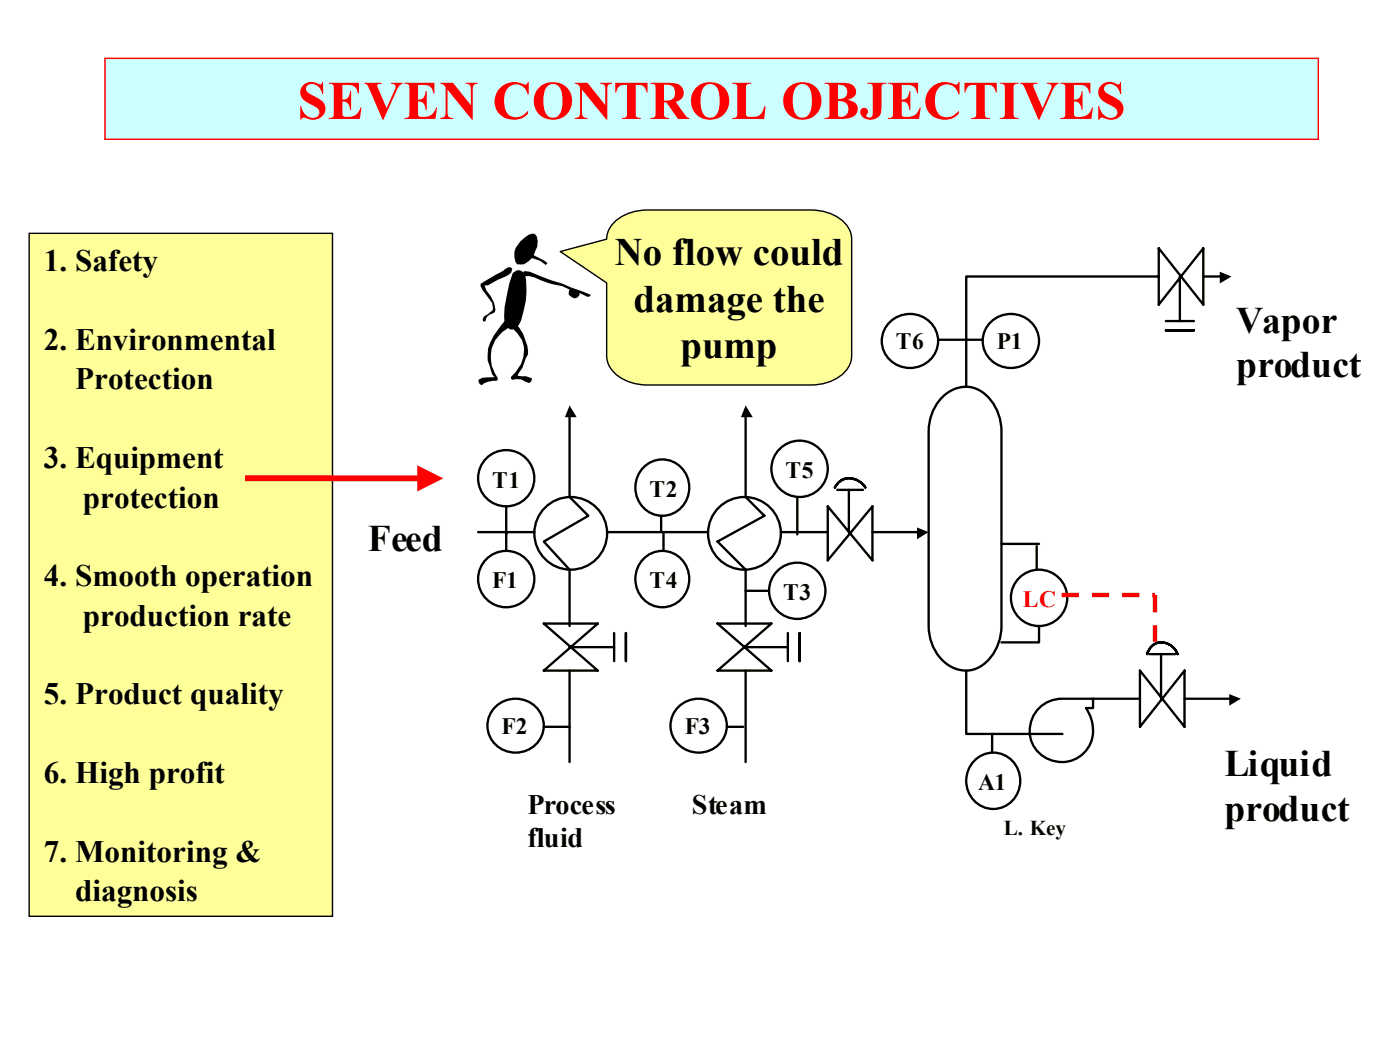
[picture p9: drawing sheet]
<svg xmlns="http://www.w3.org/2000/svg" width="254mm" height="190mm" viewBox="0 0 254 190" stroke-linecap="round" stroke-linejoin="round" font-family="sans-serif">
<g fill="none" stroke="#000" stroke-width=".43">
<path d="M170.8 72.2a5.7 5.7 0 0 1 9.3 .8 9.3 9.3 0 0 1 1.6 5.3v35.3a8.5 8.5 0 0 1-4.6 7.7 6 6 0 0 1-7-2.5 9 9 0 0 1-1.6-5.2v-35.3a8.9 8.9 0 0 1 2.3-6.1zM135.3 90.2l3.4 3.4-8.5 4.7 5.1 5.1M150.2 91.9v9.8l8.1-9.8v9.8zM151.9 88.9h4.7M154 88.9v7.6M188.5 128.5a5.9 5.9 0 0 1 4.3-1.7h5.5v1.7h-1.3a6.5 6.5 0 0 1-.3 8.1 5.8 5.8 0 0 1-8.2 0 5.8 5.8 0 0 1 0-8.1z"/>
<circle cx="103.6" cy="96.8" r="6.6"/>
<circle cx="135.1" cy="96.8" r="6.6"/>
</g>
<path d="M152 87.6a3.2 3.2 0 0 1 5 .9 3.1 3.1 0 0 0-2.8-1.7 3.1 3.1 0 0 0-2.7 1.7z" fill-rule="evenodd" fill="#00cc9a" stroke="#000" stroke-width=".43"/>
<path d="M86.7 96.5h10.2M103.3 90.2l3.4 3.4-8 4.7 4.6 5.1M110.2 96.5h18.3M141.7 96.5h8.5M158.3 96.5h8.9M98.7 113.1h9.8l-9.8 8.6h9.8zM103.3 117.4h8.1M111.4 114.9v5.1" fill="none" stroke="#000" stroke-width=".43"/>
<path d="M166.4 95.7l2.1 .8-2.1 1.3z" fill="#000"/>
<path d="M113.6 114.9v5.1z" fill-rule="evenodd" fill="#00cc9a" stroke="#000" stroke-width=".43"/>
<path d="M103.3 103.4v10.2M130.2 113.1h9.8l-9.8 8.6h9.8zM135.3 117.4h7.6M142.9 114.9v5.1" fill="none" stroke="#000" stroke-width=".43"/>
<path d="M145.1 114.9v5.1z" fill-rule="evenodd" fill="#00cc9a" stroke="#000" stroke-width=".43"/>
<path d="M103.3 74.8v15.4M135.3 74.8v15.4M135.3 103.4v10.2M208.5 118.7h4.7M210.7 118.7v8.1M175.3 121.7v11.5h17.5M206.8 121.7v10.2l8.1-10.2v10.2z" fill="none" stroke="#000" stroke-width=".43"/>
<path d="M103.3 73.6l1.3 2.1h-2.1zM135.3 73.6l1.3 2.1h-2.2z" fill="#000"/>
<path d="M209.1 117.1a2.99 2.99 0 0 1 4.5 1.6 2.86 2.86 0 0 0-2.7-2.1 2.86 2.86 0 0 0-2.8 2.1l.6-1.1z" fill-rule="evenodd" fill="#00cc9a" stroke="#000" stroke-width=".43"/>
<path d="M210.2 50.2h-34.9v20M210.2 45v10.3l8.1-10.3v10.3zM211.5 58.3h5.1M214.1 50.2v8.1M198.3 126.8h8.5M214.9 126.8h9" fill="none" stroke="#000" stroke-width=".43"/>
<path d="M223 125.9l2.1 .9-2.1 1.2z" fill="#000"/>
<path d="M211.5 59.9h5.1z" fill-rule="evenodd" fill="#00cc9a" stroke="#000" stroke-width=".43"/>
<g fill="none" stroke="#000" stroke-width=".43">
<path d="M161.2 58.7a5.1 5.1 0 0 1 6.3-1.1 5.1 5.1 0 0 1 2.4 6 5.1 5.1 0 0 1-6.1 3 5.1 5.1 0 0 1-3.7-5.6l.2-.8zM179.5 58.7a5.1 5.1 0 0 1 6.3-1.1 5.1 5.1 0 0 1 2.4 6 5.1 5.1 0 0 1-6.1 3 5.1 5.1 0 0 1-3.7-5.6l.2-.8zM218.3 50.2h3.9M170.2 61.6h8.1M91.8 91.9v8M117 84.6a5 5 0 0 1 6.4 .1 5 5 0 0 1 1 6.3 4.9 4.9 0 0 1-6.1 2.2 4.9 4.9 0 0 1-2.9-5.7 5.1 5.1 0 0 1 1.6-2.9zM120 93.6v2.9M120.4 96.5v3.4M144.7 90.2v6.8M181.7 98.7h6.8M188.1 99.1v4.3M117 101.1a5 5 0 0 1 6.5 .2 5 5 0 0 1 .9 6.3 4.9 4.9 0 0 1-6.1 2.2 4.9 4.9 0 0 1-2.9-5.7 5.1 5.1 0 0 1 1.6-3z"/>
<path d="M135.3 107.2h4.2M188.5 113.6v2.9h-6.8M89.6 128.5a5.1 5.1 0 0 1 6.4-1.1 5.1 5.1 0 0 1 2.3 6 5.1 5.1 0 0 1-6 3 5.1 5.1 0 0 1-3.8-5.6l.3-.9zM98.7 131.9h4.6M103.3 121.7v16.6M122.8 128.5a5.1 5.1 0 0 1 6.4-1.1 5.1 5.1 0 0 1 2.3 6 5.1 5.1 0 0 1-6 3 5.1 5.1 0 0 1-3.8-5.6l.3-.9zM131.9 131.9h3M135.3 121.7v16.6M177.1 137.7a4.9 4.9 0 0 1 6.1-.1 4.9 4.9 0 0 1 1.6 5.8 4.9 4.9 0 0 1-6 3.2 4.9 4.9 0 0 1-3.4-5.9 5.2 5.2 0 0 1 1.7-3zM180 133.2v3.3"/>
<circle cx="91.8" cy="86.8" r="5.1"/>
<circle cx="145.1" cy="85.1" r="5.1"/>
<circle cx="91.8" cy="105.1" r="5.1"/>
<circle cx="144.6" cy="107.2" r="5.1"/>
<circle cx="188.5" cy="108.5" r="5.1"/>
</g>
<path d="M221.3 49.3l2.1 .9-2.1 1.2z" fill="#000"/>
<path d="M5.3 42.3h55v123.9h-55z" fill-rule="evenodd" fill="#ffff9a" stroke="#000" stroke-width=".25"/>
<path d="M44.4 86.8h31.3" fill="none" stroke="#f00" stroke-width="1.1" stroke-linecap="butt"/>
<path d="M75.7 84.4l4.7 2.4-4.7 2.4z" fill="#f00"/>
<path d="M19 10.6h220.2v14.7h-220.2z" fill-rule="evenodd" fill="#cff" stroke="#f00" stroke-width=".25"/>
<g fill="#000">
<path d="M87.2 51.5l5-3h.4l.3 .3-.1 .6-.4 .4-3.8 2h-.7l.4 .9 .7 1 .6 1.2 .3 1.3-.1 .4-.4 .3a1.51 1.51 0 0 0-1.3 1.4h-.4l-.1-.3 .2-.6 1.5-1 .2-.4-.2-1.1-1.7-2.2-.4-.8z" fill-rule="evenodd"/>
<path d="M93 49.5a1.23 1.23 0 0 1 1.8-.2l.5 .6a14.7 14.7 0 0 1-1.4 9.4l-.7 .5h-.6l-.8-.5-.3-.7v-1.3a30 30 0 0 1 1.5-7.8z" fill-rule="evenodd"/>
<path d="M94.9 49.1l1.2 .2 11.1 4.2-.1 .2-.5 .2-1.4-.7-.1 .4-.4 .4-.5 .1-1-.7 .1-.9-1.3-.6a15.2 15.2 0 0 1-5-1.6l-1-.2-1.1 .1-.1-.7 .4-.4h.3z" fill-rule="evenodd"/>
<path d="M94.4 43.8l1.5-1.2 .6-.2h-.2h.7a2.6 2.6 0 0 1 .2 3l-.4 .9 2 1 .5 .4-.3 .4-1-.8-1.5-.5-1.4 1.1h-1.3a3.2 3.2 0 0 1 .6-4.1z" fill-rule="evenodd"/>
<path d="M91.7 58.1l.5 .1 .2 .4v.7a6.7 6.7 0 0 0-3.3 4.9 6.1 6.1 0 0 0 1.2 4.4v.3l-.3 .2a3.6 3.6 0 0 0-2.6 .8l-.3-.2-.3-.4v-.4l.7-.4h2.2l-.4-.6-.5-1.5a6 6 0 0 1 1.3-6.2z" fill-rule="evenodd"/>
<path d="M93.1 58.8h.5a8.3 8.3 0 0 1 2.2 5.5l-.4 .7-.6 1.7-.9 1.5 1.6 .1 1 .4-.2 .6-.4 .2-1.3-.7h-1l-.7 .1-.2-.2v-.3a6 6 0 0 0 2-6.7l-1.8-2.3z" fill-rule="evenodd"/>
</g>
<path d="M101.6 45.6l8.5-2.2a5.3 5.3 0 0 1 4-4.7l2.2-.5 1.2-.1h29.6a7.6 7.6 0 0 1 7 3.6l.3 .8 .1 .9v21.2a5.3 5.3 0 0 1-4 4.7l-2.2 .5h-1.2h-29.6a7.6 7.6 0 0 1-7.1-3.6l-.2-.8-.1-.8v-13.3z" fill-rule="evenodd" fill="#ffff9a" stroke="#000" stroke-width=".25"/>
<path d="M192.6 107.9h16.9M209.5 107.9v8.5" fill="none" stroke="#f00" stroke-width=".78" stroke-dasharray="3.1 2.3" stroke-linecap="butt"/>
<text font-size="9.9" fill="#f00" x="54" y="21.6">SEVEN CONTROL OBJECTIVES</text>
<g font-size="7">
<text x="111.5" y="48.1">No flow could</text>
<text x="115" y="56.5">damage the</text>
<text x="123.5" y="65">pump</text>
</g>
<g font-size="6.8">
<text x="224.3" y="60.4">Vapor</text>
<text x="224.3" y="68.5">product</text>
<text x="66.7" y="100">Feed</text>
<text x="222.2" y="140.8">Liquid</text>
<text x="222.2" y="148.9">product</text>
</g>
<g font-size="5.7">
<text x="8" y="49.2">1. Safety</text>
<text x="8" y="63.5">2. Environmental</text>
<text x="13.6" y="70.6">Protection</text>
<text x="8" y="84.9">3. Equipment</text>
<text x="15" y="92.1">protection</text>
<text x="8" y="106.4">4. Smooth operation</text>
<text x="15" y="113.5">production rate</text>
<text x="8" y="127.8">5. Product quality</text>
<text x="8" y="142.1">6. High profit</text>
<text x="8" y="156.4">7. Monitoring &amp;</text>
<text x="13.7" y="163.5">diagnosis</text>
</g>
<g font-size="5.1">
<text x="95.7" y="147.6">Process</text>
<text x="125.5" y="147.6">Steam</text>
<text x="95.7" y="153.6">fluid</text>
</g>
<g font-size="4.3">
<text x="162.5" y="63.4">T6</text>
<text x="180.8" y="63.4">P1</text>
<text x="89.3" y="88.5">T1</text>
<text x="142.5" y="86.8">T5</text>
<text x="117.8" y="90.2">T2</text>
<text x="89.3" y="106.8">F1</text>
<text x="117.8" y="106.8">T4</text>
<text x="142.1" y="108.9">T3</text>
<text x="91" y="133.2">F2</text>
<text x="124.2" y="133.2">F3</text>
<text x="177.4" y="143.4">A1</text>
</g>
<text font-size="4.3" fill="#f00" x="185.5" y="110.2">LC</text>
<text font-size="3.8" x="182.1" y="151.5">L. Key</text>
</svg>
